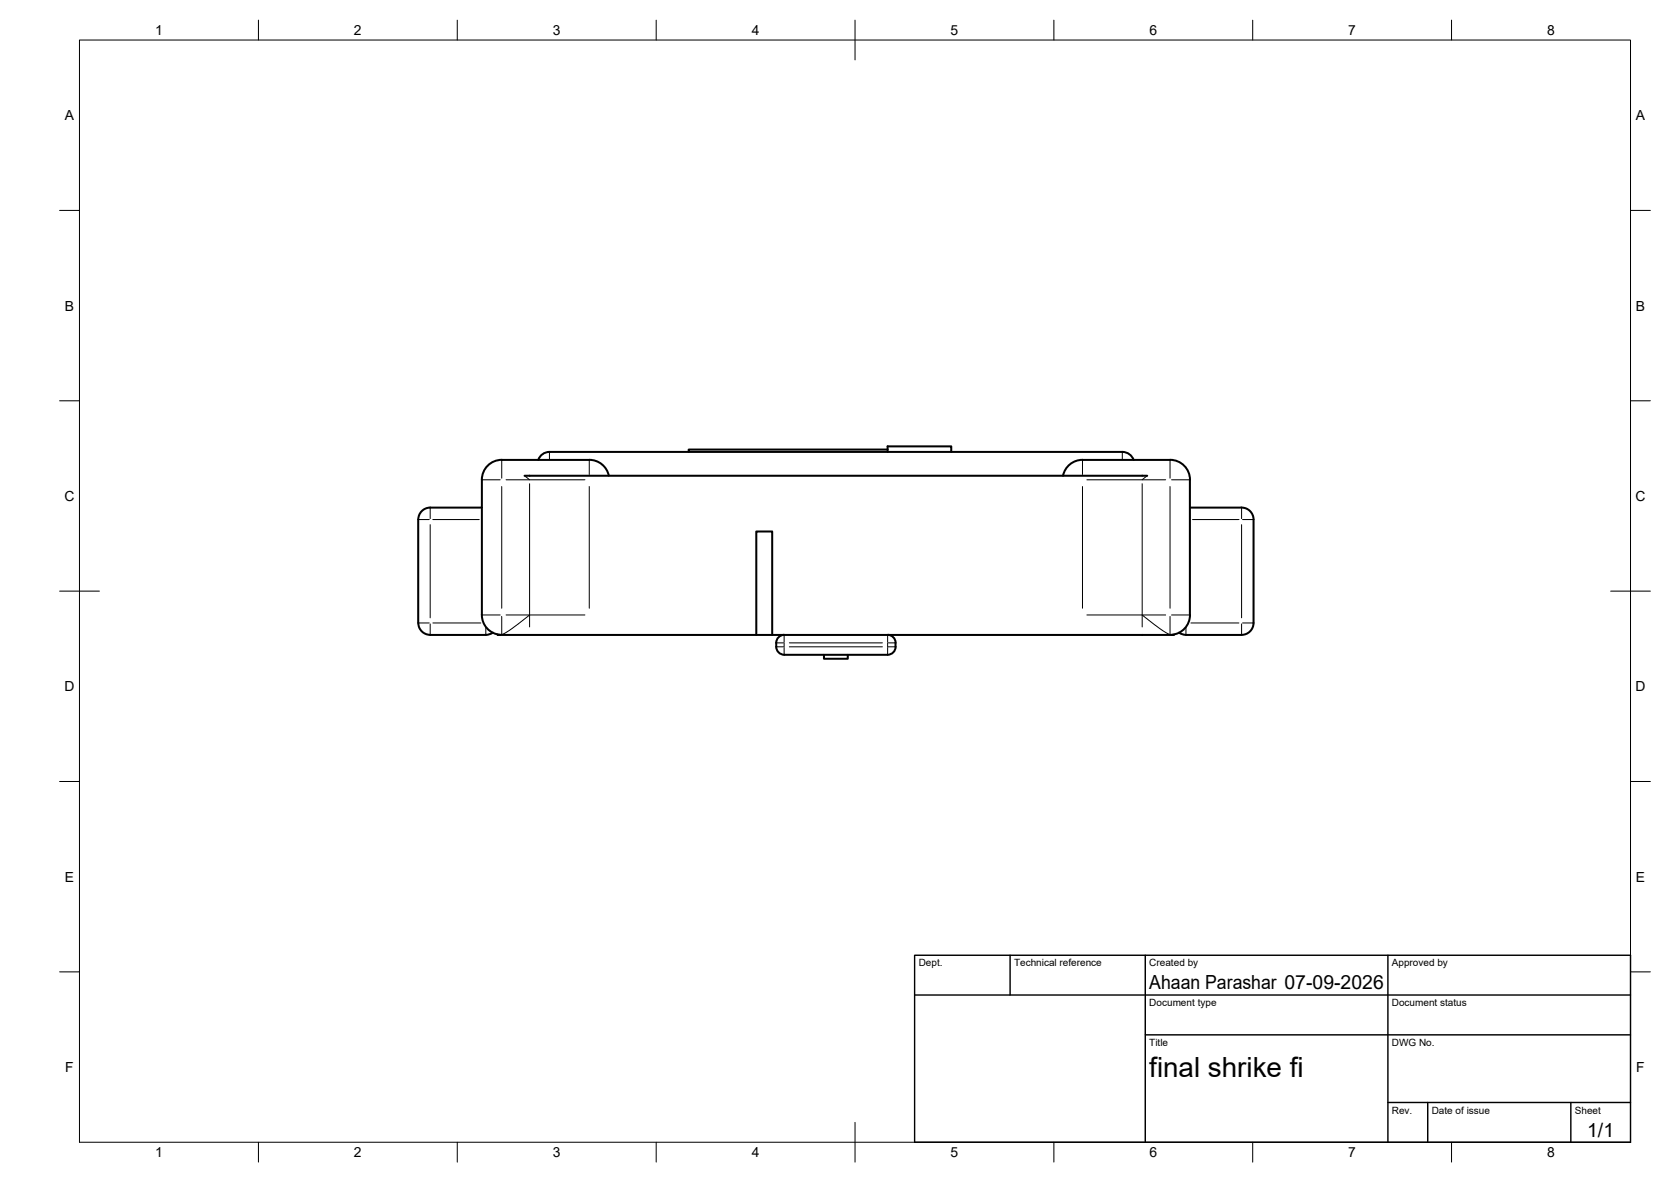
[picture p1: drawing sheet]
<svg xmlns="http://www.w3.org/2000/svg" width="420mm" height="297mm" viewBox="0 0 420 297" stroke-linecap="round" stroke-linejoin="round" font-family="sans-serif">
<!-- layer: Visible -->
<g fill="none" stroke="#000" stroke-width=".51">
<path d="M126.2 115.6h22M126.2 115.6a5 5 0 0 0-5 5v33.9M131.9 119.6h156.6M148.2 115.6a5 5 0 0 1 4.9 4M223.2 113h-50v.6M223.2 113.6v-1.4h16v1.4M272.2 115.6h22M272.2 115.6a5 5 0 0 0-4.9 4M285 115.6a3 3 0 0 0-2.8-2h-144a3 3 0 0 0-2.9 2M294.2 115.6a5 5 0 0 1 5 5v33.9M121.2 127.6h-13a2.99 2.99 0 0 0-3 3v26M299.2 127.6h13"/>
<path d="M312.2 127.6a2.99 2.99 0 0 1 3 3v26M105.2 156.5a3 3 0 0 0 3 3.1l14-.1h.7l1-.5M121.2 154.5a5 5 0 0 0 4.5 5M125.2 159.5l69 .1M197.2 159.5a2.23 2.23 0 0 0-2 3 2 2 0 0 0 2 2M223.2 159.5a1.96 1.96 0 0 1 2 2.1 2.24 2.24 0 0 1-2 2.9M295.2 159.5l-101 .1v-26h-4v26M296.5 159l.6 .3 1.1 .2 14 .1M299.2 154.5a5 5 0 0 1-4.6 5M315.2 156.5a2.99 2.99 0 0 1-3 3M197.2 164.6h26M207.2 164.6v1h6v-1"/>
</g>
<!-- layer: Visible Narrow -->
<g fill="none" stroke="#000" stroke-width=".25">
<path d="M126.2 115.6v4.6M131.9 119.6l1.3 1M138.2 113.6v1.8M148.2 115.6v3.6M272.2 115.6v3.6M282.2 113.6v1.8M288.5 119.6l-1.3 1M294.2 115.6v4.6M105.2 130.6h2.7M108.2 127.6v2.7M108.2 131.9v23.4M108.8 130.6h11.7"/>
<path d="M121.2 120.6h4.6M126.2 122.3v30.6M127.3 120.6h19.8M133.2 121.6v36M148.2 122.3v30.6M272.2 122.3v30.6M273.3 120.6h19.8M287.2 121.6v36M294.2 122.3v30.6M294.6 120.6h4.6M299.8 130.6h11.7M312.2 127.6v2.7"/>
<path d="M312.2 131.9v23.4M312.4 130.6h2.8M105.2 156.6h2.7M108.2 156.8v2.7M108.8 156.6h12.1M121.2 154.5h4.6M122.2 157.7v1.8M126.2 154.9v4.5M127.3 154.5h19.8M133.2 154.5a35.1 35.1 0 0 1-7.3 5h-.1M197.2 159.6v1.8M223.2 159.6v1.8"/>
<path d="M273.3 154.5h19.8M287.2 154.5a35.1 35.1 0 0 0 7.2 5h.2M294.2 154.9v4.5M294.6 154.5h4.6M298.2 157.7v1.8M299.4 156.6h12.1M312.2 156.8v2.7M312.4 156.6h2.8M195.2 162.5h1.8M195.2 161.6h1.8M197.2 162.7v1.8M197.2 161.6v.9"/>
<path d="M198.5 161.6h23.4M198.5 162.5h23.4M223.2 162.7v1.8M223.2 161.6v.9M223.3 162.5h1.9M223.3 161.6h1.9"/>
</g>
<!-- layer: BORDER -->
<g fill="none" stroke="#000" stroke-width=".25">
<path d="M20 10.1h390v276.9h-390zM65 5.1v5M115 5.1v5M165 5.1v5M215 5.1v10M265 5.1v5M315 5.1v5M365 5.1v5M15 52.9h5M410 52.9h5M15 100.7h5M410 100.7h5"/>
<path d="M15 148.6h10M405 148.6h10M15 196.4h5M410 196.4h5M15 244.2h5M410 244.2h5M65 287v5M115 287v5M165 287v5M215 282.1v9.9M265 287v5M315 287v5"/>
<path d="M365 287v5"/>
</g>
<!-- layer: TITLEBLOCK -->
<path d="M230 240.1h180v46.9h-180zM230 250h180M254 240.1v9.9M288 240.1v46.9M349 240.1v46.9M288 260.1h122M349 277.1h61M359 277.1v9.9M395 277.1v9.9" fill="none" stroke="#000" stroke-width=".36"/>
<text font-size="7" x="289" y="270.6">final shrike fi</text>
<g font-size="4.9">
<text x="289" y="248.5">Ahaan Parashar 07-09-2026</text>
<text x="399.1" y="285.7">1/1</text>
</g>
<g font-size="3.5">
<text x="39" y="8.8">1</text>
<text x="89" y="8.8">2</text>
<text x="139" y="8.8">3</text>
<text x="189" y="8.8">4</text>
<text x="239" y="8.8">5</text>
<text x="289" y="8.8">6</text>
<text x="339" y="8.8">7</text>
<text x="389" y="8.8">8</text>
<text x="16.3" y="30.2">A</text>
<text x="411.3" y="30.2">A</text>
<text x="16.3" y="78">B</text>
<text x="411.3" y="78">B</text>
<text x="16.2" y="125.9">C</text>
<text x="411.2" y="125.9">C</text>
<text x="16.2" y="173.7">D</text>
<text x="411.2" y="173.7">D</text>
<text x="16.3" y="221.6">E</text>
<text x="411.3" y="221.6">E</text>
<text x="16.4" y="269.4">F</text>
<text x="411.4" y="269.4">F</text>
<text x="39" y="290.8">1</text>
<text x="89" y="290.8">2</text>
<text x="139" y="290.8">3</text>
<text x="189" y="290.8">4</text>
<text x="239" y="290.8">5</text>
<text x="289" y="290.8">6</text>
<text x="339" y="290.8">7</text>
<text x="389" y="290.8">8</text>
</g>
<g font-size="2.5">
<text x="231" y="242.9">Dept.</text>
<text x="255" y="242.9">Technical reference</text>
<text x="289" y="242.9">Created by</text>
<text x="350" y="242.9">Approved by</text>
<text x="289" y="252.8">Document type</text>
<text x="350" y="252.8">Document status</text>
<text x="289" y="262.9">Title</text>
<text x="350" y="262.9">DWG No.</text>
<text x="350" y="279.9">Rev.</text>
<text x="360" y="279.9">Date of issue</text>
<text x="396" y="279.9">Sheet</text>
</g>
</svg>
